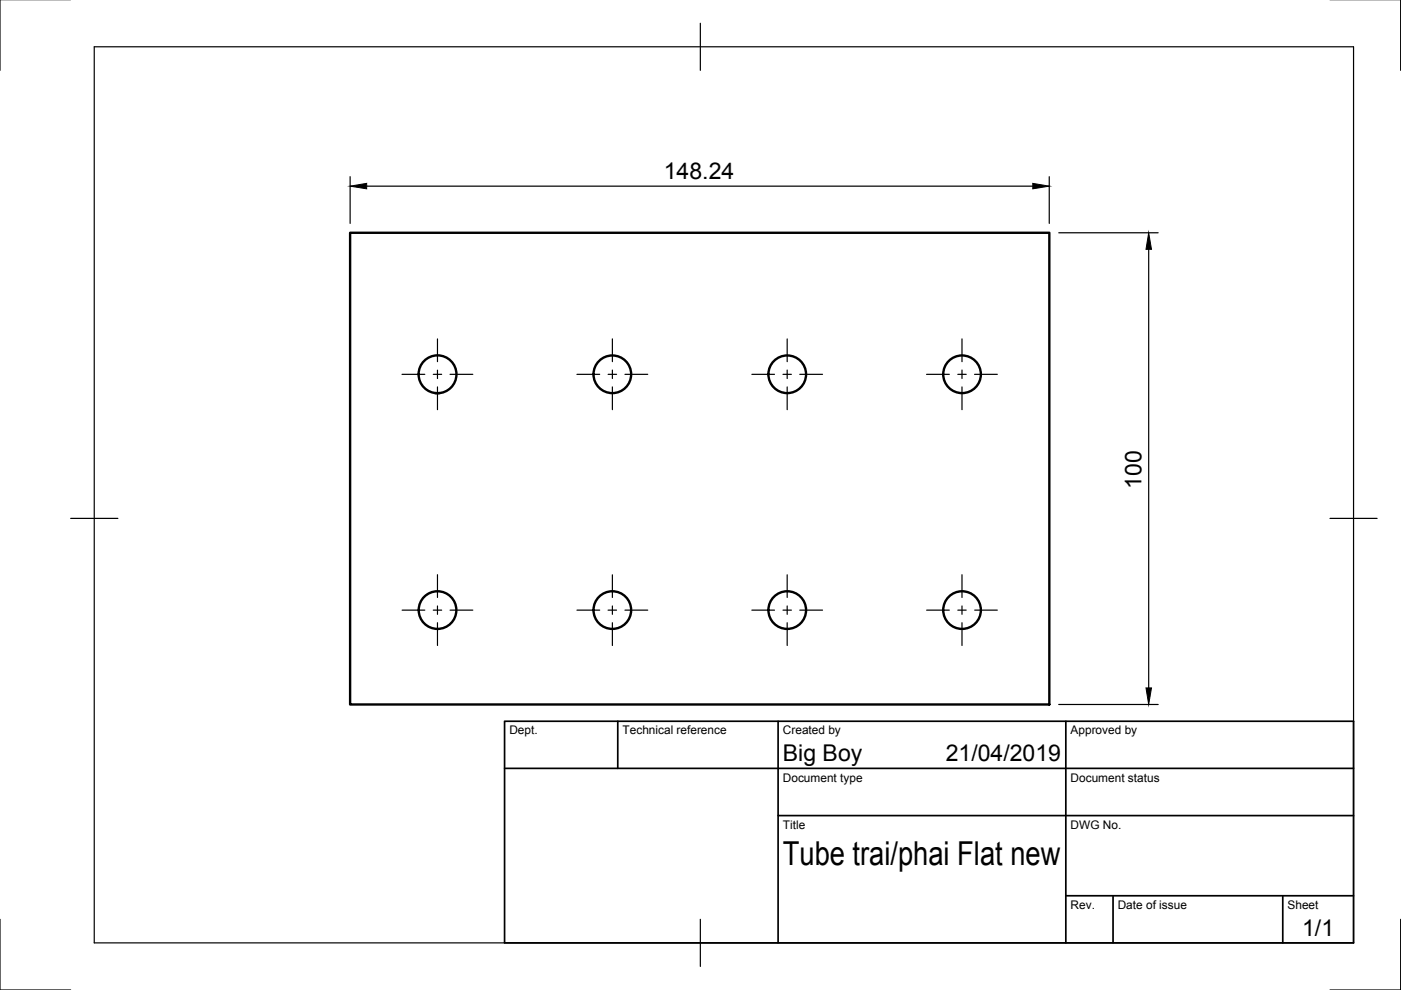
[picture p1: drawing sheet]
<svg xmlns="http://www.w3.org/2000/svg" width="297mm" height="210mm" viewBox="0 0 297 210" stroke-linecap="round" stroke-linejoin="round" font-family="sans-serif">
<!-- layer: Visible -->
<g fill="none" stroke="#000" stroke-width=".51">
<path d="M74.2 49.4h148.3v100h-148.3zM92.2 83.3h1"/>
<circle cx="92.8" cy="79.4" r="4"/>
<circle cx="129.8" cy="79.4" r="4"/>
<circle cx="166.9" cy="79.4" r="4"/>
<circle cx="204" cy="79.4" r="4"/>
<circle cx="92.8" cy="129.4" r="4"/>
<circle cx="129.8" cy="129.4" r="4"/>
<circle cx="166.9" cy="129.4" r="4"/>
<circle cx="204" cy="129.4" r="4"/>
</g>
<!-- layer: Border -->
<path d="M0 -.1v15M297 -.1v15M20 9.9h267v190h-267zM148.5 4.9v10M15 109.9h10M282 109.9h10M0 194.9v15h15M148.5 194.9v10M297 194.9v15h-15" fill="none" stroke="#000" stroke-width=".25"/>
<!-- layer: TitleBlock -->
<path d="M107 152.9h180v47h-180zM131 152.9v10M165 152.9v47M226 152.9v47M107 162.9h180M165 172.9h122M226 189.9h61M236 189.9v10M272 189.9v10" fill="none" stroke="#000" stroke-width=".36"/>
<!-- layer: Center Lines -->
<g fill="none" stroke="#000" stroke-width=".25">
<path d="M85.2 79.4h4.9M91.9 79.4h1.7M92.8 71.9v4.8M92.8 78.5v1.8M95.4 79.4h4.8M122.3 79.4h4.8M128.9 79.4h1.8M129.8 71.9v4.8M129.8 78.5v1.8M132.5 79.4h4.8M159.4 79.4h4.8M166 79.4h1.8"/>
<path d="M166.9 71.9v4.8M166.9 78.5v1.8M169.6 79.4h4.8M196.4 79.4h4.9M203.1 79.4h1.8M204 71.9v4.8M204 78.5v1.8M206.6 79.4h4.9M92.8 82v4.9M129.8 82v4.9M166.9 82v4.9M204 82v4.9"/>
<path d="M85.3 129.4h4.8M91.9 129.4h1.7M92.8 121.8v4.9M92.8 128.5v1.8M92.8 132v4.9M95.4 129.4h4.8M122.3 129.4h4.8M128.9 129.4h1.8M129.8 121.9v4.8M129.8 128.5v1.8M129.8 132v4.9M132.5 129.4h4.8"/>
<path d="M159.4 129.4h4.8M166 129.4h1.8M166.9 121.9v4.8M166.9 128.5v1.8M166.9 132v4.9M169.6 129.4h4.8M196.5 129.4h4.8M203.1 129.4h1.8M204 121.8v4.9M204 128.5v1.8M204 132v4.9M206.7 129.4h4.8"/>
</g>
<!-- layer: Dimensions -->
<path d="M74.2 37.5v9.9M77.7 39.5h141.3M222.5 37.5v9.9M224.5 49.4h21.1M243.5 52.9v93M224.5 149.4h21.1" fill="none" stroke="#000" stroke-width=".25"/>
<path d="M74.2 39.5l3.5-.6v1.1zM219 38.9l3.5 .6-3.5 .5zM243.5 49.4l.6 3.5h-1.1zM243 145.9h1.1l-.6 3.5z" fill="#000" stroke="#000" stroke-width=".21"/>
<text font-size="7" x="166" y="183.4">Tube trai/phai Flat new</text>
<g font-size="4.9">
<text x="140.7" y="37.9">148.24</text>
<text x="242" y="103.6" transform="rotate(-90 242 103.6)">100</text>
<text x="166" y="161.4">Big Boy</text>
<text x="200.5" y="161.4">21/04/2019</text>
<text x="276.1" y="198.6">1/1</text>
</g>
<g font-size="2.5">
<text x="108" y="155.7">Dept.</text>
<text x="132" y="155.7">Technical reference</text>
<text x="166" y="155.7">Created by</text>
<text x="227" y="155.7">Approved by</text>
<text x="166" y="165.7">Document type</text>
<text x="227" y="165.7">Document status</text>
<text x="166" y="175.7">Title</text>
<text x="227" y="175.7">DWG No.</text>
<text x="227" y="192.7">Rev.</text>
<text x="237" y="192.7">Date of issue</text>
<text x="273" y="192.7">Sheet</text>
</g>
</svg>
